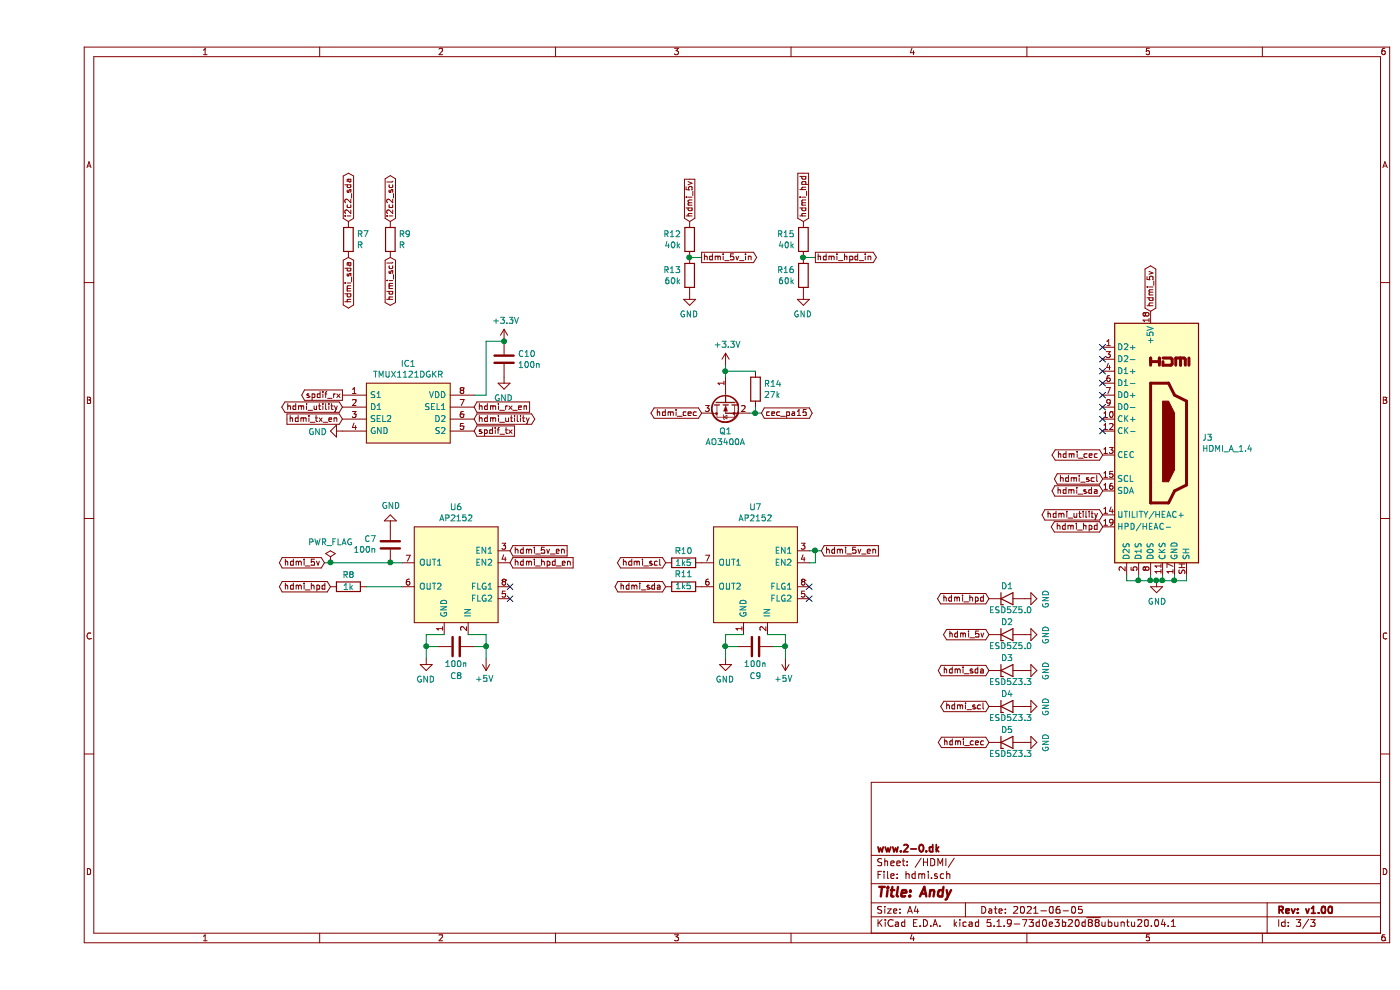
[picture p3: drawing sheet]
EESchema Schematic File Version 4
EELAYER 30 0
EELAYER END
$Descr A4 11693 8268
encoding utf-8
Sheet 3 3
Title "Andy"
Date "2021-06-05"
Rev "v1.00"
Comp "www.2-0.dk"
Comment1 ""
Comment2 ""
Comment3 ""
Comment4 ""
$EndDescr
$Comp
L Connector:HDMI_A_1.4 J3
U 1 1
P 9300 3700
F 0 "J3" H 9730 3746 50  0000 L CNN
F 1 "HDMI_A_1.4" H 9730 3655 50  0000 L CNN
F 2 "andy:HDMI_A_19P" H 9325 3700 50  0001 C CNN
F 3 "https://en.wikipedia.org/wiki/HDMI" H 9325 3700 50  0001 C CNN
	1    9300 3700
	1    0    0    -1  
$EndComp
$Comp
L power:GND #PWR016
U 1 1
P 9350 4850
F 0 "#PWR016" H 9350 4600 50  0001 C CNN
F 1 "GND" H 9355 4677 50  0000 C CNN
F 2 "" H 9350 4850 50  0001 C CNN
F 3 "" H 9350 4850 50  0001 C CNN
	1    9350 4850
	1    0    0    -1  
$EndComp
Wire Wire Line
	9100 4800 9100 4850
Wire Wire Line
	9100 4850 9200 4850
Wire Wire Line
	9600 4800 9600 4850
Wire Wire Line
	9600 4850 9500 4850
Connection ~ 9350 4850
Wire Wire Line
	9400 4800 9400 4850
Connection ~ 9400 4850
Wire Wire Line
	9400 4850 9350 4850
Wire Wire Line
	9500 4800 9500 4850
Connection ~ 9500 4850
Wire Wire Line
	9500 4850 9400 4850
Wire Wire Line
	9300 4800 9300 4850
Connection ~ 9300 4850
Wire Wire Line
	9300 4850 9350 4850
Wire Wire Line
	9200 4800 9200 4850
Connection ~ 9200 4850
Wire Wire Line
	9200 4850 9300 4850
NoConn ~ 8900 2900
NoConn ~ 8900 3000
NoConn ~ 8900 3100
NoConn ~ 8900 3200
NoConn ~ 8900 3300
NoConn ~ 8900 3400
NoConn ~ 8900 3500
NoConn ~ 8900 3600
Text GLabel 8900 4400 0    50   BiDi ~ 0
hdmi_hpd
Text GLabel 8900 4300 0    50   BiDi ~ 0
hdmi_utility
Text GLabel 8900 4100 0    50   BiDi ~ 0
hdmi_sda
Text GLabel 8900 4000 0    50   BiDi ~ 0
hdmi_scl
Text GLabel 8900 3800 0    50   BiDi ~ 0
hdmi_cec
Text GLabel 9300 2600 1    50   BiDi ~ 0
hdmi_5v
$Comp
L Device:R R?
U 1 1
P 5450 2000
AR Path="/60B242A6/60B38F42" Ref="R?"  Part="1" 
AR Path="/60ABD644/60B38F42" Ref="R12"  Part="1" 
F 0 "R12" H 5520 2046 50  0000 L CNN
F 1 "40k" H 5520 1955 50  0000 L CNN
F 2 "Resistor_SMD:R_0603_1608Metric" V 5380 2000 50  0001 C CNN
F 3 "~" H 5450 2000 50  0001 C CNN
	1    5450 2000
	-1   0    0    -1  
$EndComp
$Comp
L Device:R R?
U 1 1
P 5450 2300
AR Path="/60B242A6/60B38F48" Ref="R?"  Part="1" 
AR Path="/60ABD644/60B38F48" Ref="R13"  Part="1" 
F 0 "R13" H 5520 2346 50  0000 L CNN
F 1 "60k" H 5520 2255 50  0000 L CNN
F 2 "Resistor_SMD:R_0603_1608Metric" V 5380 2300 50  0001 C CNN
F 3 "~" H 5450 2300 50  0001 C CNN
	1    5450 2300
	-1   0    0    -1  
$EndComp
$Comp
L Device:R R?
U 1 1
P 6400 2000
AR Path="/60B242A6/60B38F4E" Ref="R?"  Part="1" 
AR Path="/60ABD644/60B38F4E" Ref="R15"  Part="1" 
F 0 "R15" H 6470 2046 50  0000 L CNN
F 1 "40k" H 6470 1955 50  0000 L CNN
F 2 "Resistor_SMD:R_0603_1608Metric" V 6330 2000 50  0001 C CNN
F 3 "~" H 6400 2000 50  0001 C CNN
	1    6400 2000
	-1   0    0    -1  
$EndComp
$Comp
L Device:R R?
U 1 1
P 6400 2300
AR Path="/60B242A6/60B38F54" Ref="R?"  Part="1" 
AR Path="/60ABD644/60B38F54" Ref="R16"  Part="1" 
F 0 "R16" H 6470 2346 50  0000 L CNN
F 1 "60k" H 6470 2255 50  0000 L CNN
F 2 "Resistor_SMD:R_0603_1608Metric" V 6330 2300 50  0001 C CNN
F 3 "~" H 6400 2300 50  0001 C CNN
	1    6400 2300
	-1   0    0    -1  
$EndComp
$Comp
L power:GND #PWR?
U 1 1
P 6400 2450
AR Path="/60B242A6/60B38F5A" Ref="#PWR?"  Part="1" 
AR Path="/60ABD644/60B38F5A" Ref="#PWR026"  Part="1" 
F 0 "#PWR026" H 6400 2200 50  0001 C CNN
F 1 "GND" H 6405 2277 50  0000 C CNN
F 2 "" H 6400 2450 50  0001 C CNN
F 3 "" H 6400 2450 50  0001 C CNN
	1    6400 2450
	-1   0    0    -1  
$EndComp
$Comp
L power:GND #PWR?
U 1 1
P 5450 2450
AR Path="/60B242A6/60B38F60" Ref="#PWR?"  Part="1" 
AR Path="/60ABD644/60B38F60" Ref="#PWR022"  Part="1" 
F 0 "#PWR022" H 5450 2200 50  0001 C CNN
F 1 "GND" H 5455 2277 50  0000 C CNN
F 2 "" H 5450 2450 50  0001 C CNN
F 3 "" H 5450 2450 50  0001 C CNN
	1    5450 2450
	-1   0    0    -1  
$EndComp
Text GLabel 5550 2150 2    50   Output ~ 0
hdmi_5v_in
Text GLabel 6500 2150 2    50   Output ~ 0
hdmi_hpd_in
Text GLabel 6400 1850 1    50   Input ~ 0
hdmi_hpd
Text GLabel 5450 1850 1    50   Input ~ 0
hdmi_5v
Wire Wire Line
	5450 2150 5550 2150
Connection ~ 5450 2150
Wire Wire Line
	6500 2150 6400 2150
Connection ~ 6400 2150
$Comp
L Device:R R14
U 1 1
P 6000 3250
F 0 "R14" H 6070 3296 50  0000 L CNN
F 1 "27k" H 6070 3205 50  0000 L CNN
F 2 "Resistor_SMD:R_0603_1608Metric" V 5930 3250 50  0001 C CNN
F 3 "~" H 6000 3250 50  0001 C CNN
	1    6000 3250
	1    0    0    -1  
$EndComp
$Comp
L Transistor_FET:AO3400A Q1
U 1 1
P 5750 3350
F 0 "Q1" V 5999 3350 50  0000 C CNN
F 1 "AO3400A" V 6090 3350 50  0000 C CNN
F 2 "Package_TO_SOT_SMD:SOT-23" H 5950 3275 50  0001 L CIN
F 3 "http://www.aosmd.com/pdfs/datasheet/AO3400A.pdf" H 5750 3350 50  0001 L CNN
	1    5750 3350
	0    -1   1    0   
$EndComp
$Comp
L power:+3.3V #PWR023
U 1 1
P 5750 3050
F 0 "#PWR023" H 5750 2900 50  0001 C CNN
F 1 "+3.3V" H 5765 3223 50  0000 C CNN
F 2 "" H 5750 3050 50  0001 C CNN
F 3 "" H 5750 3050 50  0001 C CNN
	1    5750 3050
	1    0    0    -1  
$EndComp
Text GLabel 5550 3450 0    50   BiDi ~ 0
hdmi_cec
Text GLabel 6050 3450 2    50   BiDi ~ 0
cec_pa15
Wire Wire Line
	5950 3450 6000 3450
Wire Wire Line
	6000 3400 6000 3450
Connection ~ 6000 3450
Wire Wire Line
	6000 3450 6050 3450
Wire Wire Line
	6000 3100 5750 3100
Wire Wire Line
	5750 3100 5750 3150
Connection ~ 5750 3100
Wire Wire Line
	5750 3050 5750 3100
$Comp
L power:GND #PWR?
U 1 1
P 2950 4400
AR Path="/60B242A6/60BAADB2" Ref="#PWR?"  Part="1" 
AR Path="/60ABD644/60BAADB2" Ref="#PWR019"  Part="1" 
F 0 "#PWR019" H 2950 4150 50  0001 C CNN
F 1 "GND" H 2955 4227 50  0000 C CNN
F 2 "" H 2950 4400 50  0001 C CNN
F 3 "" H 2950 4400 50  0001 C CNN
	1    2950 4400
	1    0    0    1   
$EndComp
Wire Wire Line
	2950 4700 3050 4700
Connection ~ 2950 4700
$Comp
L Device:C C?
U 1 1
P 2950 4550
AR Path="/60B242A6/60BAADBB" Ref="C?"  Part="1" 
AR Path="/60ABD644/60BAADBB" Ref="C7"  Part="1" 
F 0 "C7" H 2835 4504 50  0000 R CNN
F 1 "100n" H 2835 4595 50  0000 R CNN
F 2 "Capacitor_SMD:C_0603_1608Metric" H 2988 4400 50  0001 C CNN
F 3 "~" H 2950 4550 50  0001 C CNN
	1    2950 4550
	1    0    0    1   
$EndComp
$Comp
L power:+5V #PWR?
U 1 1
P 6250 5500
AR Path="/60B242A6/60BAADC1" Ref="#PWR?"  Part="1" 
AR Path="/60ABD644/60BAADC1" Ref="#PWR025"  Part="1" 
F 0 "#PWR025" H 6250 5350 50  0001 C CNN
F 1 "+5V" H 6265 5673 50  0000 C CNN
F 2 "" H 6250 5500 50  0001 C CNN
F 3 "" H 6250 5500 50  0001 C CNN
	1    6250 5500
	-1   0    0    1   
$EndComp
$Comp
L power:+5V #PWR?
U 1 1
P 3750 5500
AR Path="/60B242A6/60BAADC7" Ref="#PWR?"  Part="1" 
AR Path="/60ABD644/60BAADC7" Ref="#PWR021"  Part="1" 
F 0 "#PWR021" H 3750 5350 50  0001 C CNN
F 1 "+5V" H 3765 5673 50  0000 C CNN
F 2 "" H 3750 5500 50  0001 C CNN
F 3 "" H 3750 5500 50  0001 C CNN
	1    3750 5500
	-1   0    0    1   
$EndComp
Text GLabel 6550 4600 2    50   Input ~ 0
hdmi_5v_en
$Comp
L Device:R R?
U 1 1
P 5400 4700
AR Path="/60B242A6/60BAADCE" Ref="R?"  Part="1" 
AR Path="/60ABD644/60BAADCE" Ref="R10"  Part="1" 
F 0 "R10" V 5300 4700 50  0000 C CNN
F 1 "1k5" V 5400 4700 50  0000 C CNN
F 2 "Resistor_SMD:R_0603_1608Metric" V 5330 4700 50  0001 C CNN
F 3 "~" H 5400 4700 50  0001 C CNN
	1    5400 4700
	0    1    1    0   
$EndComp
$Comp
L Device:R R?
U 1 1
P 5400 4900
AR Path="/60B242A6/60BAADD4" Ref="R?"  Part="1" 
AR Path="/60ABD644/60BAADD4" Ref="R11"  Part="1" 
F 0 "R11" V 5500 4900 50  0000 C CNN
F 1 "1k5" V 5400 4900 50  0000 C CNN
F 2 "Resistor_SMD:R_0603_1608Metric" V 5330 4900 50  0001 C CNN
F 3 "~" H 5400 4900 50  0001 C CNN
	1    5400 4900
	0    1    -1   0   
$EndComp
$Comp
L andy:AP2152 U?
U 1 1
P 6000 4800
AR Path="/60B242A6/60BAADDA" Ref="U?"  Part="1" 
AR Path="/60ABD644/60BAADDA" Ref="U7"  Part="1" 
F 0 "U7" H 6000 5365 50  0000 C CNN
F 1 "AP2152" H 6000 5274 50  0000 C CNN
F 2 "Package_SO:MSOP-8_3x3mm_P0.65mm" H 6000 4800 50  0001 C CNN
F 3 "https://www.diodes.com/assets/Datasheets/AP2142_52.pdf" H 6000 4800 50  0001 C CNN
	1    6000 4800
	1    0    0    -1  
$EndComp
$Comp
L power:GND #PWR?
U 1 1
P 5750 5500
AR Path="/60B242A6/60BAADE0" Ref="#PWR?"  Part="1" 
AR Path="/60ABD644/60BAADE0" Ref="#PWR024"  Part="1" 
F 0 "#PWR024" H 5750 5250 50  0001 C CNN
F 1 "GND" H 5755 5327 50  0000 C CNN
F 2 "" H 5750 5500 50  0001 C CNN
F 3 "" H 5750 5500 50  0001 C CNN
	1    5750 5500
	-1   0    0    -1  
$EndComp
NoConn ~ 6450 4900
NoConn ~ 6450 5000
Wire Wire Line
	6450 4600 6500 4600
Wire Wire Line
	6450 4700 6500 4700
Wire Wire Line
	6500 4700 6500 4600
Connection ~ 6500 4600
Wire Wire Line
	6500 4600 6550 4600
$Comp
L Device:C C?
U 1 1
P 6000 5400
AR Path="/60B242A6/60BAADED" Ref="C?"  Part="1" 
AR Path="/60ABD644/60BAADED" Ref="C9"  Part="1" 
F 0 "C9" V 5750 5400 50  0000 C CNN
F 1 "100n" V 5850 5400 50  0000 C CNN
F 2 "Capacitor_SMD:C_0603_1608Metric" H 6038 5250 50  0001 C CNN
F 3 "~" H 6000 5400 50  0001 C CNN
	1    6000 5400
	0    -1   -1   0   
$EndComp
Wire Wire Line
	6100 5300 6250 5300
Wire Wire Line
	6250 5300 6250 5400
Wire Wire Line
	6150 5400 6250 5400
Connection ~ 6250 5400
Wire Wire Line
	6250 5400 6250 5500
Wire Wire Line
	5900 5300 5750 5300
Wire Wire Line
	5750 5300 5750 5400
Wire Wire Line
	5850 5400 5750 5400
Connection ~ 5750 5400
Wire Wire Line
	5750 5400 5750 5500
NoConn ~ 3950 5000
NoConn ~ 3950 4900
Wire Wire Line
	3250 5400 3250 5500
Wire Wire Line
	3350 5400 3250 5400
Connection ~ 3250 5400
Wire Wire Line
	3250 5300 3250 5400
Wire Wire Line
	3400 5300 3250 5300
Wire Wire Line
	3750 5400 3750 5500
Wire Wire Line
	3650 5400 3750 5400
Connection ~ 3750 5400
Wire Wire Line
	3750 5300 3750 5400
Wire Wire Line
	3600 5300 3750 5300
$Comp
L Device:C C?
U 1 1
P 3500 5400
AR Path="/60B242A6/60BAAE09" Ref="C?"  Part="1" 
AR Path="/60ABD644/60BAAE09" Ref="C8"  Part="1" 
F 0 "C8" V 3250 5400 50  0000 C CNN
F 1 "100n" V 3350 5400 50  0000 C CNN
F 2 "Capacitor_SMD:C_0603_1608Metric" H 3538 5250 50  0001 C CNN
F 3 "~" H 3500 5400 50  0001 C CNN
	1    3500 5400
	0    -1   -1   0   
$EndComp
$Comp
L power:GND #PWR?
U 1 1
P 3250 5500
AR Path="/60B242A6/60BAAE0F" Ref="#PWR?"  Part="1" 
AR Path="/60ABD644/60BAAE0F" Ref="#PWR020"  Part="1" 
F 0 "#PWR020" H 3250 5250 50  0001 C CNN
F 1 "GND" H 3255 5327 50  0000 C CNN
F 2 "" H 3250 5500 50  0001 C CNN
F 3 "" H 3250 5500 50  0001 C CNN
	1    3250 5500
	-1   0    0    -1  
$EndComp
$Comp
L andy:AP2152 U?
U 1 1
P 3500 4800
AR Path="/60B242A6/60BAAE15" Ref="U?"  Part="1" 
AR Path="/60ABD644/60BAAE15" Ref="U6"  Part="1" 
F 0 "U6" H 3500 5365 50  0000 C CNN
F 1 "AP2152" H 3500 5274 50  0000 C CNN
F 2 "Package_SO:MSOP-8_3x3mm_P0.65mm" H 3500 4800 50  0001 C CNN
F 3 "https://www.diodes.com/assets/Datasheets/AP2142_52.pdf" H 3500 4800 50  0001 C CNN
	1    3500 4800
	1    0    0    -1  
$EndComp
Text GLabel 3950 4600 2    50   Input ~ 0
hdmi_5v_en
$Comp
L Device:R R?
U 1 1
P 2600 4900
AR Path="/60B242A6/60BAAE1C" Ref="R?"  Part="1" 
AR Path="/60ABD644/60BAAE1C" Ref="R8"  Part="1" 
F 0 "R8" V 2500 4900 50  0000 C CNN
F 1 "1k" V 2600 4900 50  0000 C CNN
F 2 "Resistor_SMD:R_0603_1608Metric" V 2530 4900 50  0001 C CNN
F 3 "~" H 2600 4900 50  0001 C CNN
	1    2600 4900
	0    1    1    0   
$EndComp
Text GLabel 2400 4700 0    50   BiDi ~ 0
hdmi_5v
Text GLabel 5250 4700 0    50   BiDi ~ 0
hdmi_scl
Text GLabel 5250 4900 0    50   BiDi ~ 0
hdmi_sda
Text GLabel 3950 4700 2    50   Input ~ 0
hdmi_hpd_en
Text GLabel 2450 4900 0    50   BiDi ~ 0
hdmi_hpd
$Comp
L Device:R R7
U 1 1
P 2600 2000
F 0 "R7" H 2670 2046 50  0000 L CNN
F 1 "R" H 2670 1955 50  0000 L CNN
F 2 "Resistor_SMD:R_0603_1608Metric" V 2530 2000 50  0001 C CNN
F 3 "~" H 2600 2000 50  0001 C CNN
	1    2600 2000
	1    0    0    -1  
$EndComp
Text GLabel 2950 2150 3    50   BiDi ~ 0
hdmi_scl
Text GLabel 2950 1850 1    50   BiDi ~ 0
i2c2_scl
$Comp
L Device:R R9
U 1 1
P 2950 2000
F 0 "R9" H 3020 2046 50  0000 L CNN
F 1 "R" H 3020 1955 50  0000 L CNN
F 2 "Resistor_SMD:R_0603_1608Metric" V 2880 2000 50  0001 C CNN
F 3 "~" H 2950 2000 50  0001 C CNN
	1    2950 2000
	1    0    0    -1  
$EndComp
Text GLabel 2600 2150 3    50   BiDi ~ 0
hdmi_sda
Text GLabel 2600 1850 1    50   BiDi ~ 0
i2c2_sda
Text GLabel 7950 6200 0    50   BiDi ~ 0
hdmi_cec
Text GLabel 7950 5900 0    50   BiDi ~ 0
hdmi_scl
Text GLabel 7950 5600 0    50   BiDi ~ 0
hdmi_sda
Text GLabel 7950 5000 0    50   BiDi ~ 0
hdmi_hpd
Text GLabel 7950 5300 0    50   BiDi ~ 0
hdmi_5v
$Comp
L andy:ESD5Z5.0 D2
U 1 1
P 8100 5300
F 0 "D2" H 8050 5200 50  0000 L CNN
F 1 "ESD5Z5.0" H 7950 5400 50  0000 L CNN
F 2 "Diode_SMD:D_SOD-523" H 8100 5100 50  0001 C CNN
F 3 "" H 8050 5300 50  0001 C CNN
	1    8100 5300
	1    0    0    1   
$EndComp
$Comp
L power:GND #PWR028
U 1 1
P 8250 5300
F 0 "#PWR028" H 8250 5050 50  0001 C CNN
F 1 "GND" H 8255 5127 50  0000 C CNN
F 2 "" H 8250 5300 50  0001 C CNN
F 3 "" H 8250 5300 50  0001 C CNN
	1    8250 5300
	0    -1   1    0   
$EndComp
$Comp
L andy:ESD5Z5.0 D3
U 1 1
P 8100 5600
F 0 "D3" H 8050 5500 50  0000 L CNN
F 1 "ESD5Z3.3" H 7950 5700 50  0000 L CNN
F 2 "Diode_SMD:D_SOD-523" H 8100 5400 50  0001 C CNN
F 3 "" H 8050 5600 50  0001 C CNN
	1    8100 5600
	1    0    0    1   
$EndComp
$Comp
L power:GND #PWR029
U 1 1
P 8250 5600
F 0 "#PWR029" H 8250 5350 50  0001 C CNN
F 1 "GND" H 8255 5427 50  0000 C CNN
F 2 "" H 8250 5600 50  0001 C CNN
F 3 "" H 8250 5600 50  0001 C CNN
	1    8250 5600
	0    -1   1    0   
$EndComp
$Comp
L andy:ESD5Z5.0 D4
U 1 1
P 8100 5900
F 0 "D4" H 8050 5800 50  0000 L CNN
F 1 "ESD5Z3.3" H 7950 6000 50  0000 L CNN
F 2 "Diode_SMD:D_SOD-523" H 8100 5700 50  0001 C CNN
F 3 "" H 8050 5900 50  0001 C CNN
	1    8100 5900
	1    0    0    1   
$EndComp
$Comp
L power:GND #PWR030
U 1 1
P 8250 5900
F 0 "#PWR030" H 8250 5650 50  0001 C CNN
F 1 "GND" H 8255 5727 50  0000 C CNN
F 2 "" H 8250 5900 50  0001 C CNN
F 3 "" H 8250 5900 50  0001 C CNN
	1    8250 5900
	0    -1   1    0   
$EndComp
$Comp
L andy:ESD5Z5.0 D5
U 1 1
P 8100 6200
F 0 "D5" H 8050 6100 50  0000 L CNN
F 1 "ESD5Z3.3" H 7950 6300 50  0000 L CNN
F 2 "Diode_SMD:D_SOD-523" H 8100 6000 50  0001 C CNN
F 3 "" H 8050 6200 50  0001 C CNN
	1    8100 6200
	1    0    0    1   
$EndComp
$Comp
L power:GND #PWR031
U 1 1
P 8250 6200
F 0 "#PWR031" H 8250 5950 50  0001 C CNN
F 1 "GND" H 8255 6027 50  0000 C CNN
F 2 "" H 8250 6200 50  0001 C CNN
F 3 "" H 8250 6200 50  0001 C CNN
	1    8250 6200
	0    -1   1    0   
$EndComp
$Comp
L andy:ESD5Z5.0 D1
U 1 1
P 8100 5000
F 0 "D1" H 8050 4900 50  0000 L CNN
F 1 "ESD5Z5.0" H 7950 5100 50  0000 L CNN
F 2 "Diode_SMD:D_SOD-523" H 8100 4800 50  0001 C CNN
F 3 "" H 8050 5000 50  0001 C CNN
	1    8100 5000
	1    0    0    1   
$EndComp
$Comp
L power:GND #PWR027
U 1 1
P 8250 5000
F 0 "#PWR027" H 8250 4750 50  0001 C CNN
F 1 "GND" H 8255 4827 50  0000 C CNN
F 2 "" H 8250 5000 50  0001 C CNN
F 3 "" H 8250 5000 50  0001 C CNN
	1    8250 5000
	0    -1   1    0   
$EndComp
$Comp
L power:PWR_FLAG #FLG0103
U 1 1
P 2450 4700
F 0 "#FLG0103" H 2450 4775 50  0001 C CNN
F 1 "PWR_FLAG" H 2450 4873 50  0000 C CNN
F 2 "" H 2450 4700 50  0001 C CNN
F 3 "~" H 2450 4700 50  0001 C CNN
	1    2450 4700
	1    0    0    -1  
$EndComp
Wire Wire Line
	2400 4700 2450 4700
Connection ~ 2450 4700
Wire Wire Line
	2450 4700 2950 4700
Wire Wire Line
	3050 4900 2750 4900
$Comp
L andy:TMUX1121DGKR IC1
U 1 1
P 2550 3300
F 0 "IC1" H 3100 3565 50  0000 C CNN
F 1 "TMUX1121DGKR" H 3100 3474 50  0000 C CNN
F 2 "Package_SO:MSOP-8_3x3mm_P0.65mm" H 2650 2800 50  0001 L CNN
F 3 "https://www.ti.com/lit/gpn/TMUX1121" H 3500 3300 50  0001 L CNN
	1    2550 3300
	1    0    0    -1  
$EndComp
Text GLabel 3650 3500 2    50   BiDi ~ 0
hdmi_utility
Text GLabel 2550 3400 0    50   BiDi ~ 0
hdmi_utility
$Comp
L power:GND #PWR032
U 1 1
P 2550 3600
F 0 "#PWR032" H 2550 3350 50  0001 C CNN
F 1 "GND" V 2555 3472 50  0000 R CNN
F 2 "" H 2550 3600 50  0001 C CNN
F 3 "" H 2550 3600 50  0001 C CNN
	1    2550 3600
	0    1    1    0   
$EndComp
$Comp
L power:+3.3V #PWR033
U 1 1
P 3900 2850
F 0 "#PWR033" H 3900 2700 50  0001 C CNN
F 1 "+3.3V" H 3915 3023 50  0000 C CNN
F 2 "" H 3900 2850 50  0001 C CNN
F 3 "" H 3900 2850 50  0001 C CNN
	1    3900 2850
	1    0    0    -1  
$EndComp
$Comp
L Device:C C10
U 1 1
P 3900 3000
F 0 "C10" H 4015 3046 50  0000 L CNN
F 1 "100n" H 4015 2955 50  0000 L CNN
F 2 "Capacitor_SMD:C_0603_1608Metric" H 3938 2850 50  0001 C CNN
F 3 "~" H 3900 3000 50  0001 C CNN
	1    3900 3000
	1    0    0    -1  
$EndComp
$Comp
L power:GND #PWR?
U 1 1
P 3900 3150
AR Path="/60B242A6/60B61F11" Ref="#PWR?"  Part="1" 
AR Path="/60ABD644/60B61F11" Ref="#PWR034"  Part="1" 
F 0 "#PWR034" H 3900 2900 50  0001 C CNN
F 1 "GND" H 3905 2977 50  0000 C CNN
F 2 "" H 3900 3150 50  0001 C CNN
F 3 "" H 3900 3150 50  0001 C CNN
	1    3900 3150
	-1   0    0    -1  
$EndComp
Wire Wire Line
	3900 2850 3750 2850
Wire Wire Line
	3750 2850 3750 3300
Wire Wire Line
	3750 3300 3650 3300
Connection ~ 3900 2850
Text GLabel 2550 3300 0    50   Output ~ 0
spdif_rx
Text GLabel 3650 3600 2    50   Input ~ 0
spdif_tx
Text GLabel 3650 3400 2    50   Input ~ 0
hdmi_rx_en
Text GLabel 2550 3500 0    50   Input ~ 0
hdmi_tx_en
$EndSCHEMATC
